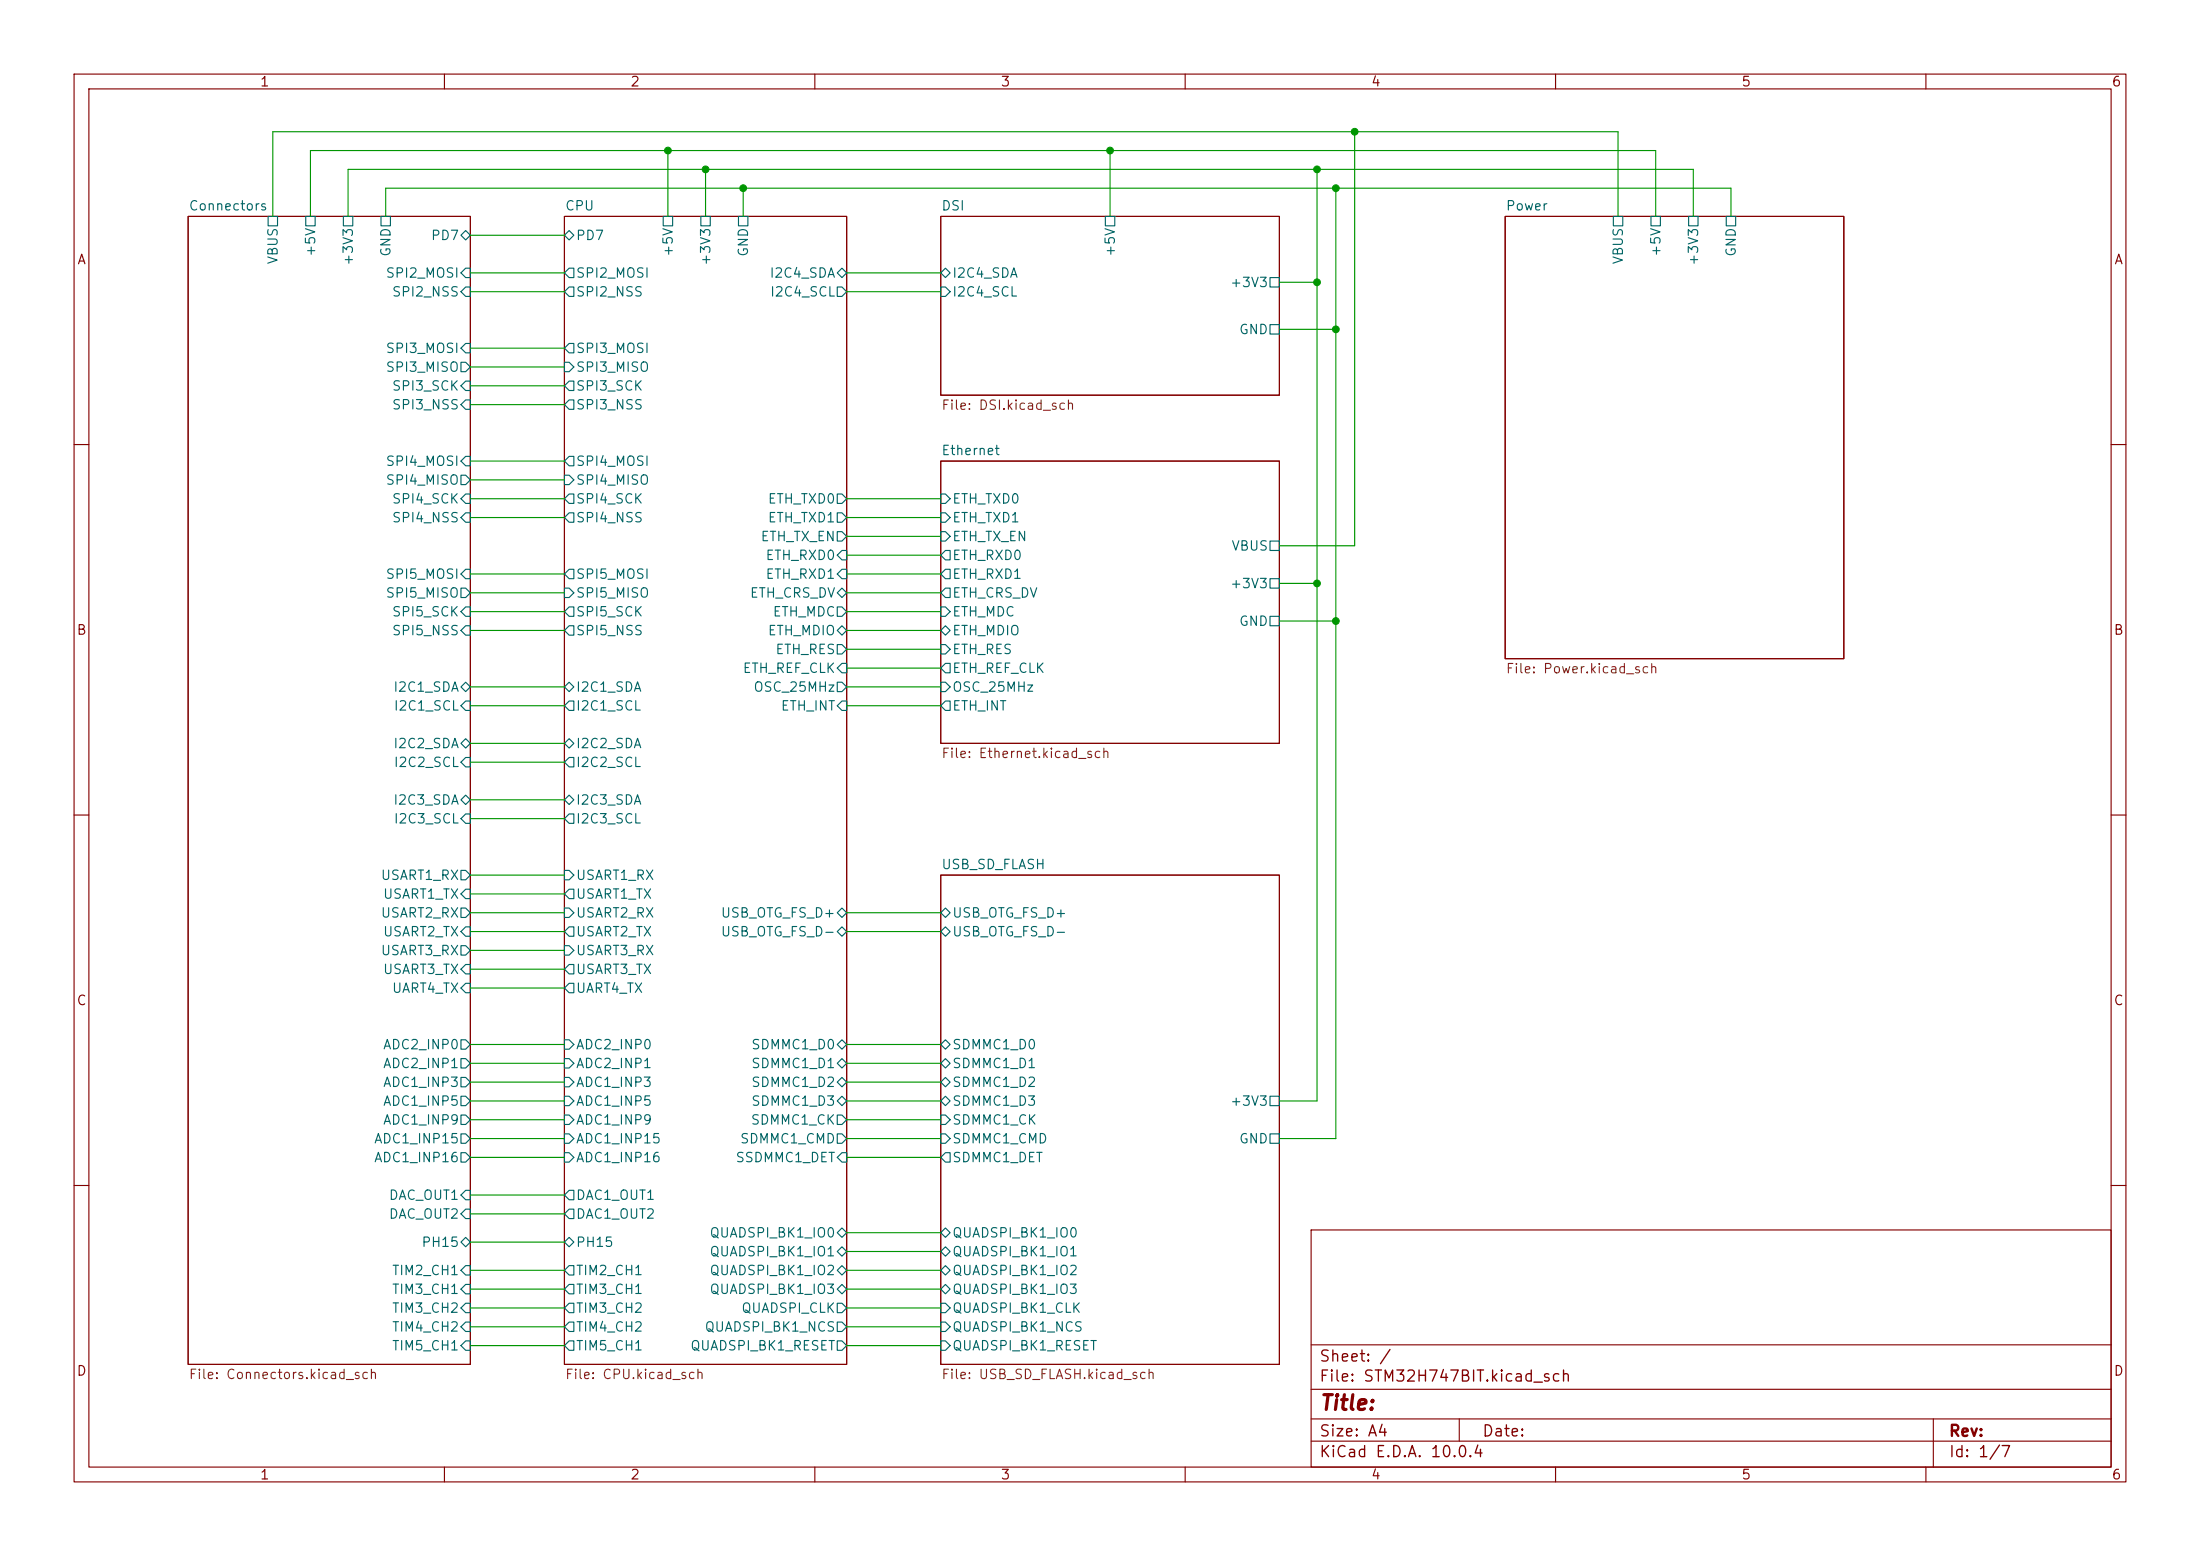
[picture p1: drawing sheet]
(kicad_sch
 (version 20260306)
 (generator "eeschema")
 (generator_version "10.0")
 (paper "A4")
 (lib_symbols)
 (junction
  (at 180.34 44.45)
  (diameter 0)
  (color 0 0 0 0))
 (junction
  (at 177.8 22.86)
  (diameter 0)
  (color 0 0 0 0))
 (junction
  (at 177.8 78.74)
  (diameter 0)
  (color 0 0 0 0))
 (junction
  (at 180.34 25.4)
  (diameter 0)
  (color 0 0 0 0))
 (junction
  (at 95.25 22.86)
  (diameter 0)
  (color 0 0 0 0))
 (junction
  (at 177.8 38.1)
  (diameter 0)
  (color 0 0 0 0))
 (junction
  (at 149.86 20.32)
  (diameter 0)
  (color 0 0 0 0))
 (junction
  (at 90.17 20.32)
  (diameter 0)
  (color 0 0 0 0))
 (junction
  (at 180.34 83.82)
  (diameter 0)
  (color 0 0 0 0))
 (junction
  (at 182.88 17.78)
  (diameter 0)
  (color 0 0 0 0))
 (junction
  (at 100.33 25.4)
  (diameter 0)
  (color 0 0 0 0))
 (wire
  (pts (xy 172.72 44.45) (xy 180.34 44.45))
  (stroke (width 0) (type default)))
 (wire
  (pts (xy 114.3 146.05) (xy 127 146.05))
  (stroke (width 0) (type default)))
 (wire
  (pts (xy 180.34 25.4) (xy 233.68 25.4))
  (stroke (width 0) (type default)))
 (wire
  (pts (xy 182.88 73.66) (xy 182.88 17.78))
  (stroke (width 0) (type default)))
 (wire
  (pts (xy 46.99 22.86) (xy 95.25 22.86))
  (stroke (width 0) (type default)))
 (wire
  (pts (xy 63.5 49.53) (xy 76.2 49.53))
  (stroke (width 0) (type default)))
 (wire
  (pts (xy 177.8 38.1) (xy 177.8 78.74))
  (stroke (width 0) (type default)))
 (wire
  (pts (xy 63.5 77.47) (xy 76.2 77.47))
  (stroke (width 0) (type default)))
 (wire
  (pts (xy 114.3 74.93) (xy 127 74.93))
  (stroke (width 0) (type default)))
 (wire
  (pts (xy 114.3 87.63) (xy 127 87.63))
  (stroke (width 0) (type default)))
 (wire
  (pts (xy 63.5 133.35) (xy 76.2 133.35))
  (stroke (width 0) (type default)))
 (wire
  (pts (xy 63.5 95.25) (xy 76.2 95.25))
  (stroke (width 0) (type default)))
 (wire
  (pts (xy 63.5 118.11) (xy 76.2 118.11))
  (stroke (width 0) (type default)))
 (wire
  (pts (xy 149.86 20.32) (xy 90.17 20.32))
  (stroke (width 0) (type default)))
 (wire
  (pts (xy 63.5 143.51) (xy 76.2 143.51))
  (stroke (width 0) (type default)))
 (wire
  (pts (xy 52.07 29.21) (xy 52.07 25.4))
  (stroke (width 0) (type default)))
 (wire
  (pts (xy 63.5 167.64) (xy 76.2 167.64))
  (stroke (width 0) (type default)))
 (wire
  (pts (xy 114.3 140.97) (xy 127 140.97))
  (stroke (width 0) (type default)))
 (wire
  (pts (xy 63.5 171.45) (xy 76.2 171.45))
  (stroke (width 0) (type default)))
 (wire
  (pts (xy 233.68 25.4) (xy 233.68 29.21))
  (stroke (width 0) (type default)))
 (wire
  (pts (xy 63.5 62.23) (xy 76.2 62.23))
  (stroke (width 0) (type default)))
 (wire
  (pts (xy 180.34 83.82) (xy 180.34 153.67))
  (stroke (width 0) (type default)))
 (wire
  (pts (xy 63.5 100.33) (xy 76.2 100.33))
  (stroke (width 0) (type default)))
 (wire
  (pts (xy 63.5 46.99) (xy 76.2 46.99))
  (stroke (width 0) (type default)))
 (wire
  (pts (xy 114.3 151.13) (xy 127 151.13))
  (stroke (width 0) (type default)))
 (wire
  (pts (xy 114.3 156.21) (xy 127 156.21))
  (stroke (width 0) (type default)))
 (wire
  (pts (xy 63.5 85.09) (xy 76.2 85.09))
  (stroke (width 0) (type default)))
 (wire
  (pts (xy 63.5 123.19) (xy 76.2 123.19))
  (stroke (width 0) (type default)))
 (wire
  (pts (xy 63.5 67.31) (xy 76.2 67.31))
  (stroke (width 0) (type default)))
 (wire
  (pts (xy 36.83 17.78) (xy 182.88 17.78))
  (stroke (width 0) (type default)))
 (wire
  (pts (xy 36.83 29.21) (xy 36.83 17.78))
  (stroke (width 0) (type default)))
 (wire
  (pts (xy 63.5 153.67) (xy 76.2 153.67))
  (stroke (width 0) (type default)))
 (wire
  (pts (xy 114.3 39.37) (xy 127 39.37))
  (stroke (width 0) (type default)))
 (wire
  (pts (xy 114.3 69.85) (xy 127 69.85))
  (stroke (width 0) (type default)))
 (wire
  (pts (xy 114.3 90.17) (xy 127 90.17))
  (stroke (width 0) (type default)))
 (wire
  (pts (xy 63.5 130.81) (xy 76.2 130.81))
  (stroke (width 0) (type default)))
 (wire
  (pts (xy 182.88 17.78) (xy 218.44 17.78))
  (stroke (width 0) (type default)))
 (wire
  (pts (xy 114.3 168.91) (xy 127 168.91))
  (stroke (width 0) (type default)))
 (wire
  (pts (xy 149.86 20.32) (xy 149.86 29.21))
  (stroke (width 0) (type default)))
 (wire
  (pts (xy 114.3 82.55) (xy 127 82.55))
  (stroke (width 0) (type default)))
 (wire
  (pts (xy 63.5 148.59) (xy 76.2 148.59))
  (stroke (width 0) (type default)))
 (wire
  (pts (xy 90.17 20.32) (xy 41.91 20.32))
  (stroke (width 0) (type default)))
 (wire
  (pts (xy 95.25 22.86) (xy 177.8 22.86))
  (stroke (width 0) (type default)))
 (wire
  (pts (xy 114.3 80.01) (xy 127 80.01))
  (stroke (width 0) (type default)))
 (wire
  (pts (xy 63.5 69.85) (xy 76.2 69.85))
  (stroke (width 0) (type default)))
 (wire
  (pts (xy 52.07 25.4) (xy 100.33 25.4))
  (stroke (width 0) (type default)))
 (wire
  (pts (xy 114.3 173.99) (xy 127 173.99))
  (stroke (width 0) (type default)))
 (wire
  (pts (xy 41.91 20.32) (xy 41.91 29.21))
  (stroke (width 0) (type default)))
 (wire
  (pts (xy 95.25 22.86) (xy 95.25 29.21))
  (stroke (width 0) (type default)))
 (wire
  (pts (xy 63.5 156.21) (xy 76.2 156.21))
  (stroke (width 0) (type default)))
 (wire
  (pts (xy 114.3 92.71) (xy 127 92.71))
  (stroke (width 0) (type default)))
 (wire
  (pts (xy 114.3 123.19) (xy 127 123.19))
  (stroke (width 0) (type default)))
 (wire
  (pts (xy 46.99 29.21) (xy 46.99 22.86))
  (stroke (width 0) (type default)))
 (wire
  (pts (xy 114.3 36.83) (xy 127 36.83))
  (stroke (width 0) (type default)))
 (wire
  (pts (xy 114.3 72.39) (xy 127 72.39))
  (stroke (width 0) (type default)))
 (wire
  (pts (xy 90.17 20.32) (xy 90.17 29.21))
  (stroke (width 0) (type default)))
 (wire
  (pts (xy 114.3 166.37) (xy 127 166.37))
  (stroke (width 0) (type default)))
 (wire
  (pts (xy 63.5 102.87) (xy 76.2 102.87))
  (stroke (width 0) (type default)))
 (wire
  (pts (xy 114.3 181.61) (xy 127 181.61))
  (stroke (width 0) (type default)))
 (wire
  (pts (xy 63.5 125.73) (xy 76.2 125.73))
  (stroke (width 0) (type default)))
 (wire
  (pts (xy 63.5 140.97) (xy 76.2 140.97))
  (stroke (width 0) (type default)))
 (wire
  (pts (xy 114.3 95.25) (xy 127 95.25))
  (stroke (width 0) (type default)))
 (wire
  (pts (xy 114.3 77.47) (xy 127 77.47))
  (stroke (width 0) (type default)))
 (wire
  (pts (xy 177.8 78.74) (xy 172.72 78.74))
  (stroke (width 0) (type default)))
 (wire
  (pts (xy 100.33 25.4) (xy 100.33 29.21))
  (stroke (width 0) (type default)))
 (wire
  (pts (xy 223.52 20.32) (xy 149.86 20.32))
  (stroke (width 0) (type default)))
 (wire
  (pts (xy 63.5 52.07) (xy 76.2 52.07))
  (stroke (width 0) (type default)))
 (wire
  (pts (xy 100.33 25.4) (xy 180.34 25.4))
  (stroke (width 0) (type default)))
 (wire
  (pts (xy 114.3 171.45) (xy 127 171.45))
  (stroke (width 0) (type default)))
 (wire
  (pts (xy 114.3 176.53) (xy 127 176.53))
  (stroke (width 0) (type default)))
 (wire
  (pts (xy 63.5 107.95) (xy 76.2 107.95))
  (stroke (width 0) (type default)))
 (wire
  (pts (xy 63.5 146.05) (xy 76.2 146.05))
  (stroke (width 0) (type default)))
 (wire
  (pts (xy 114.3 85.09) (xy 127 85.09))
  (stroke (width 0) (type default)))
 (wire
  (pts (xy 63.5 179.07) (xy 76.2 179.07))
  (stroke (width 0) (type default)))
 (wire
  (pts (xy 114.3 125.73) (xy 127 125.73))
  (stroke (width 0) (type default)))
 (wire
  (pts (xy 177.8 22.86) (xy 177.8 38.1))
  (stroke (width 0) (type default)))
 (wire
  (pts (xy 177.8 148.59) (xy 172.72 148.59))
  (stroke (width 0) (type default)))
 (wire
  (pts (xy 63.5 151.13) (xy 76.2 151.13))
  (stroke (width 0) (type default)))
 (wire
  (pts (xy 218.44 17.78) (xy 218.44 29.21))
  (stroke (width 0) (type default)))
 (wire
  (pts (xy 180.34 83.82) (xy 172.72 83.82))
  (stroke (width 0) (type default)))
 (wire
  (pts (xy 63.5 173.99) (xy 76.2 173.99))
  (stroke (width 0) (type default)))
 (wire
  (pts (xy 63.5 92.71) (xy 76.2 92.71))
  (stroke (width 0) (type default)))
 (wire
  (pts (xy 63.5 39.37) (xy 76.2 39.37))
  (stroke (width 0) (type default)))
 (wire
  (pts (xy 177.8 78.74) (xy 177.8 148.59))
  (stroke (width 0) (type default)))
 (wire
  (pts (xy 63.5 161.29) (xy 76.2 161.29))
  (stroke (width 0) (type default)))
 (wire
  (pts (xy 114.3 67.31) (xy 127 67.31))
  (stroke (width 0) (type default)))
 (wire
  (pts (xy 180.34 25.4) (xy 180.34 44.45))
  (stroke (width 0) (type default)))
 (wire
  (pts (xy 63.5 176.53) (xy 76.2 176.53))
  (stroke (width 0) (type default)))
 (wire
  (pts (xy 63.5 54.61) (xy 76.2 54.61))
  (stroke (width 0) (type default)))
 (wire
  (pts (xy 63.5 64.77) (xy 76.2 64.77))
  (stroke (width 0) (type default)))
 (wire
  (pts (xy 63.5 163.83) (xy 76.2 163.83))
  (stroke (width 0) (type default)))
 (wire
  (pts (xy 63.5 36.83) (xy 76.2 36.83))
  (stroke (width 0) (type default)))
 (wire
  (pts (xy 114.3 148.59) (xy 127 148.59))
  (stroke (width 0) (type default)))
 (wire
  (pts (xy 180.34 153.67) (xy 172.72 153.67))
  (stroke (width 0) (type default)))
 (wire
  (pts (xy 114.3 179.07) (xy 127 179.07))
  (stroke (width 0) (type default)))
 (wire
  (pts (xy 177.8 22.86) (xy 228.6 22.86))
  (stroke (width 0) (type default)))
 (wire
  (pts (xy 63.5 110.49) (xy 76.2 110.49))
  (stroke (width 0) (type default)))
 (wire
  (pts (xy 228.6 22.86) (xy 228.6 29.21))
  (stroke (width 0) (type default)))
 (wire
  (pts (xy 63.5 82.55) (xy 76.2 82.55))
  (stroke (width 0) (type default)))
 (wire
  (pts (xy 63.5 120.65) (xy 76.2 120.65))
  (stroke (width 0) (type default)))
 (wire
  (pts (xy 177.8 38.1) (xy 172.72 38.1))
  (stroke (width 0) (type default)))
 (wire
  (pts (xy 63.5 80.01) (xy 76.2 80.01))
  (stroke (width 0) (type default)))
 (wire
  (pts (xy 114.3 143.51) (xy 127 143.51))
  (stroke (width 0) (type default)))
 (wire
  (pts (xy 172.72 73.66) (xy 182.88 73.66))
  (stroke (width 0) (type default)))
 (wire
  (pts (xy 63.5 181.61) (xy 76.2 181.61))
  (stroke (width 0) (type default)))
 (wire
  (pts (xy 114.3 153.67) (xy 127 153.67))
  (stroke (width 0) (type default)))
 (wire
  (pts (xy 63.5 128.27) (xy 76.2 128.27))
  (stroke (width 0) (type default)))
 (wire
  (pts (xy 63.5 31.75) (xy 76.2 31.75))
  (stroke (width 0) (type default)))
 (wire
  (pts (xy 180.34 44.45) (xy 180.34 83.82))
  (stroke (width 0) (type default)))
 (wire
  (pts (xy 223.52 29.21) (xy 223.52 20.32))
  (stroke (width 0) (type default)))
 (sheet
  (at 127 62.23)
  (size 45.72 38.1)
  (exclude_from_sim no)
  (in_bom yes)
  (on_board yes)
  (dnp no)
  (fields_autoplaced yes)
  (stroke (width 0.1524) (type solid))
  (fill (color 0 0 0 0))
  (property "Sheetname" "Ethernet" (at 127 61.5184 0) (show_name no) (do_not_autoplace no) (effects (font (size 1.27 1.27)) (justify left bottom)))
  (property "Sheetfile" "Ethernet.kicad_sch" (at 127 100.9146 0) (show_name no) (do_not_autoplace no) (effects (font (size 1.27 1.27)) (justify left top)))
  (pin "ETH_TXD1" input (at 127 69.85 180) (effects (font (size 1.27 1.27)) (justify left)))
  (pin "ETH_RXD0" output (at 127 74.93 180) (effects (font (size 1.27 1.27)) (justify left)))
  (pin "ETH_TXD0" input (at 127 67.31 180) (effects (font (size 1.27 1.27)) (justify left)))
  (pin "ETH_TX_EN" input (at 127 72.39 180) (effects (font (size 1.27 1.27)) (justify left)))
  (pin "ETH_RXD1" output (at 127 77.47 180) (effects (font (size 1.27 1.27)) (justify left)))
  (pin "ETH_RES" input (at 127 87.63 180) (effects (font (size 1.27 1.27)) (justify left)))
  (pin "ETH_REF_CLK" output (at 127 90.17 180) (effects (font (size 1.27 1.27)) (justify left)))
  (pin "ETH_CRS_DV" output (at 127 80.01 180) (effects (font (size 1.27 1.27)) (justify left)))
  (pin "ETH_MDC" input (at 127 82.55 180) (effects (font (size 1.27 1.27)) (justify left)))
  (pin "ETH_MDIO" bidirectional (at 127 85.09 180) (effects (font (size 1.27 1.27)) (justify left)))
  (pin "ETH_INT" output (at 127 95.25 180) (effects (font (size 1.27 1.27)) (justify left)))
  (pin "OSC_25MHz" input (at 127 92.71 180) (effects (font (size 1.27 1.27)) (justify left)))
  (pin "GND" passive (at 172.72 83.82 0) (effects (font (size 1.27 1.27)) (justify right)))
  (pin "+3V3" passive (at 172.72 78.74 0) (effects (font (size 1.27 1.27)) (justify right)))
  (pin "VBUS" passive (at 172.72 73.66 0) (effects (font (size 1.27 1.27)) (justify right))))
 (sheet
  (at 127 118.11)
  (size 45.72 66.04)
  (exclude_from_sim no)
  (in_bom yes)
  (on_board yes)
  (dnp no)
  (fields_autoplaced yes)
  (stroke (width 0.1524) (type solid))
  (fill (color 0 0 0 0))
  (property "Sheetname" "USB_SD_FLASH" (at 127 117.3984 0) (show_name no) (do_not_autoplace no) (effects (font (size 1.27 1.27)) (justify left bottom)))
  (property "Sheetfile" "USB_SD_FLASH.kicad_sch" (at 127 184.7346 0) (show_name no) (do_not_autoplace no) (effects (font (size 1.27 1.27)) (justify left top)))
  (pin "QUADSPI_BK1_IO0" bidirectional (at 127 166.37 180) (effects (font (size 1.27 1.27)) (justify left)))
  (pin "SDMMC1_CMD" input (at 127 153.67 180) (effects (font (size 1.27 1.27)) (justify left)))
  (pin "SDMMC1_D1" bidirectional (at 127 143.51 180) (effects (font (size 1.27 1.27)) (justify left)))
  (pin "SDMMC1_DET" output (at 127 156.21 180) (effects (font (size 1.27 1.27)) (justify left)))
  (pin "SDMMC1_D0" bidirectional (at 127 140.97 180) (effects (font (size 1.27 1.27)) (justify left)))
  (pin "SDMMC1_CK" input (at 127 151.13 180) (effects (font (size 1.27 1.27)) (justify left)))
  (pin "SDMMC1_D2" bidirectional (at 127 146.05 180) (effects (font (size 1.27 1.27)) (justify left)))
  (pin "SDMMC1_D3" bidirectional (at 127 148.59 180) (effects (font (size 1.27 1.27)) (justify left)))
  (pin "QUADSPI_BK1_IO1" bidirectional (at 127 168.91 180) (effects (font (size 1.27 1.27)) (justify left)))
  (pin "QUADSPI_BK1_CLK" input (at 127 176.53 180) (effects (font (size 1.27 1.27)) (justify left)))
  (pin "QUADSPI_BK1_NCS" input (at 127 179.07 180) (effects (font (size 1.27 1.27)) (justify left)))
  (pin "QUADSPI_BK1_IO2" bidirectional (at 127 171.45 180) (effects (font (size 1.27 1.27)) (justify left)))
  (pin "QUADSPI_BK1_IO3" bidirectional (at 127 173.99 180) (effects (font (size 1.27 1.27)) (justify left)))
  (pin "QUADSPI_BK1_RESET" input (at 127 181.61 180) (effects (font (size 1.27 1.27)) (justify left)))
  (pin "USB_OTG_FS_D-" bidirectional (at 127 125.73 180) (effects (font (size 1.27 1.27)) (justify left)))
  (pin "USB_OTG_FS_D+" bidirectional (at 127 123.19 180) (effects (font (size 1.27 1.27)) (justify left)))
  (pin "GND" passive (at 172.72 153.67 0) (effects (font (size 1.27 1.27)) (justify right)))
  (pin "+3V3" passive (at 172.72 148.59 0) (effects (font (size 1.27 1.27)) (justify right))))
 (sheet
  (at 127 29.21)
  (size 45.72 24.13)
  (exclude_from_sim no)
  (in_bom yes)
  (on_board yes)
  (dnp no)
  (fields_autoplaced yes)
  (stroke (width 0.1524) (type solid))
  (fill (color 0 0 0 0))
  (property "Sheetname" "DSI" (at 127 28.4984 0) (show_name no) (do_not_autoplace no) (effects (font (size 1.27 1.27)) (justify left bottom)))
  (property "Sheetfile" "DSI.kicad_sch" (at 127 53.9246 0) (show_name no) (do_not_autoplace no) (effects (font (size 1.27 1.27)) (justify left top)))
  (pin "I2C4_SDA" bidirectional (at 127 36.83 180) (effects (font (size 1.27 1.27)) (justify left)))
  (pin "I2C4_SCL" input (at 127 39.37 180) (effects (font (size 1.27 1.27)) (justify left)))
  (pin "+5V" passive (at 149.86 29.21 90) (effects (font (size 1.27 1.27)) (justify right)))
  (pin "+3V3" passive (at 172.72 38.1 0) (effects (font (size 1.27 1.27)) (justify right)))
  (pin "GND" passive (at 172.72 44.45 0) (effects (font (size 1.27 1.27)) (justify right))))
 (sheet
  (at 25.4 29.21)
  (size 38.1 154.94)
  (exclude_from_sim no)
  (in_bom yes)
  (on_board yes)
  (dnp no)
  (fields_autoplaced yes)
  (stroke (width 0.1524) (type solid))
  (fill (color 0 0 0 0))
  (property "Sheetname" "Connectors" (at 25.4 28.4984 0) (show_name no) (do_not_autoplace no) (effects (font (size 1.27 1.27)) (justify left bottom)))
  (property "Sheetfile" "Connectors.kicad_sch" (at 25.4 184.7346 0) (show_name no) (do_not_autoplace no) (effects (font (size 1.27 1.27)) (justify left top)))
  (pin "GND" passive (at 52.07 29.21 90) (effects (font (size 1.27 1.27)) (justify right)))
  (pin "TIM4_CH2" input (at 63.5 179.07 0) (effects (font (size 1.27 1.27)) (justify right)))
  (pin "TIM2_CH1" input (at 63.5 171.45 0) (effects (font (size 1.27 1.27)) (justify right)))
  (pin "SPI2_NSS" input (at 63.5 39.37 0) (effects (font (size 1.27 1.27)) (justify right)))
  (pin "SPI2_MOSI" input (at 63.5 36.83 0) (effects (font (size 1.27 1.27)) (justify right)))
  (pin "I2C1_SCL" input (at 63.5 95.25 0) (effects (font (size 1.27 1.27)) (justify right)))
  (pin "ADC2_INP1" output (at 63.5 143.51 0) (effects (font (size 1.27 1.27)) (justify right)))
  (pin "ADC2_INP0" output (at 63.5 140.97 0) (effects (font (size 1.27 1.27)) (justify right)))
  (pin "I2C1_SDA" bidirectional (at 63.5 92.71 0) (effects (font (size 1.27 1.27)) (justify right)))
  (pin "SPI4_SCK" input (at 63.5 67.31 0) (effects (font (size 1.27 1.27)) (justify right)))
  (pin "SPI4_MOSI" input (at 63.5 62.23 0) (effects (font (size 1.27 1.27)) (justify right)))
  (pin "SPI4_MISO" output (at 63.5 64.77 0) (effects (font (size 1.27 1.27)) (justify right)))
  (pin "I2C3_SCL" input (at 63.5 110.49 0) (effects (font (size 1.27 1.27)) (justify right)))
  (pin "DAC_OUT2" input (at 63.5 163.83 0) (effects (font (size 1.27 1.27)) (justify right)))
  (pin "I2C3_SDA" bidirectional (at 63.5 107.95 0) (effects (font (size 1.27 1.27)) (justify right)))
  (pin "TIM5_CH1" input (at 63.5 181.61 0) (effects (font (size 1.27 1.27)) (justify right)))
  (pin "SPI4_NSS" input (at 63.5 69.85 0) (effects (font (size 1.27 1.27)) (justify right)))
  (pin "UART4_TX" input (at 63.5 133.35 0) (effects (font (size 1.27 1.27)) (justify right)))
  (pin "SPI5_NSS" input (at 63.5 85.09 0) (effects (font (size 1.27 1.27)) (justify right)))
  (pin "SPI5_SCK" input (at 63.5 82.55 0) (effects (font (size 1.27 1.27)) (justify right)))
  (pin "SPI5_MISO" output (at 63.5 80.01 0) (effects (font (size 1.27 1.27)) (justify right)))
  (pin "SPI5_MOSI" input (at 63.5 77.47 0) (effects (font (size 1.27 1.27)) (justify right)))
  (pin "I2C2_SCL" input (at 63.5 102.87 0) (effects (font (size 1.27 1.27)) (justify right)))
  (pin "SPI3_MOSI" input (at 63.5 46.99 0) (effects (font (size 1.27 1.27)) (justify right)))
  (pin "TIM3_CH2" input (at 63.5 176.53 0) (effects (font (size 1.27 1.27)) (justify right)))
  (pin "TIM3_CH1" input (at 63.5 173.99 0) (effects (font (size 1.27 1.27)) (justify right)))
  (pin "SPI3_MISO" output (at 63.5 49.53 0) (effects (font (size 1.27 1.27)) (justify right)))
  (pin "SPI3_NSS" input (at 63.5 54.61 0) (effects (font (size 1.27 1.27)) (justify right)))
  (pin "SPI3_SCK" input (at 63.5 52.07 0) (effects (font (size 1.27 1.27)) (justify right)))
  (pin "ADC1_INP3" output (at 63.5 146.05 0) (effects (font (size 1.27 1.27)) (justify right)))
  (pin "DAC_OUT1" input (at 63.5 161.29 0) (effects (font (size 1.27 1.27)) (justify right)))
  (pin "ADC1_INP5" output (at 63.5 148.59 0) (effects (font (size 1.27 1.27)) (justify right)))
  (pin "I2C2_SDA" bidirectional (at 63.5 100.33 0) (effects (font (size 1.27 1.27)) (justify right)))
  (pin "ADC1_INP15" output (at 63.5 153.67 0) (effects (font (size 1.27 1.27)) (justify right)))
  (pin "ADC1_INP9" output (at 63.5 151.13 0) (effects (font (size 1.27 1.27)) (justify right)))
  (pin "ADC1_INP16" output (at 63.5 156.21 0) (effects (font (size 1.27 1.27)) (justify right)))
  (pin "USART1_TX" input (at 63.5 120.65 0) (effects (font (size 1.27 1.27)) (justify right)))
  (pin "USART1_RX" output (at 63.5 118.11 0) (effects (font (size 1.27 1.27)) (justify right)))
  (pin "USART3_TX" input (at 63.5 130.81 0) (effects (font (size 1.27 1.27)) (justify right)))
  (pin "USART3_RX" output (at 63.5 128.27 0) (effects (font (size 1.27 1.27)) (justify right)))
  (pin "USART2_TX" input (at 63.5 125.73 0) (effects (font (size 1.27 1.27)) (justify right)))
  (pin "USART2_RX" output (at 63.5 123.19 0) (effects (font (size 1.27 1.27)) (justify right)))
  (pin "PD7" bidirectional (at 63.5 31.75 0) (effects (font (size 1.27 1.27)) (justify right)))
  (pin "PH15" bidirectional (at 63.5 167.64 0) (effects (font (size 1.27 1.27)) (justify right)))
  (pin "VBUS" passive (at 36.83 29.21 90) (effects (font (size 1.27 1.27)) (justify right)))
  (pin "+5V" passive (at 41.91 29.21 90) (effects (font (size 1.27 1.27)) (justify right)))
  (pin "+3V3" passive (at 46.99 29.21 90) (effects (font (size 1.27 1.27)) (justify right))))
 (sheet
  (at 203.2 29.21)
  (size 45.72 59.69)
  (exclude_from_sim no)
  (in_bom yes)
  (on_board yes)
  (dnp no)
  (fields_autoplaced yes)
  (stroke (width 0.1524) (type solid))
  (fill (color 0 0 0 0))
  (property "Sheetname" "Power" (at 203.2 28.4984 0) (show_name no) (do_not_autoplace no) (effects (font (size 1.27 1.27)) (justify left bottom)))
  (property "Sheetfile" "Power.kicad_sch" (at 203.2 89.4846 0) (show_name no) (do_not_autoplace no) (effects (font (size 1.27 1.27)) (justify left top)))
  (pin "GND" passive (at 233.68 29.21 90) (effects (font (size 1.27 1.27)) (justify right)))
  (pin "+5V" passive (at 223.52 29.21 90) (effects (font (size 1.27 1.27)) (justify right)))
  (pin "VBUS" passive (at 218.44 29.21 90) (effects (font (size 1.27 1.27)) (justify right)))
  (pin "+3V3" passive (at 228.6 29.21 90) (effects (font (size 1.27 1.27)) (justify right))))
 (sheet
  (at 76.2 29.21)
  (size 38.1 154.94)
  (exclude_from_sim no)
  (in_bom yes)
  (on_board yes)
  (dnp no)
  (fields_autoplaced yes)
  (stroke (width 0.1524) (type solid))
  (fill (color 0 0 0 0))
  (property "Sheetname" "CPU" (at 76.2 28.4984 0) (show_name no) (do_not_autoplace no) (effects (font (size 1.27 1.27)) (justify left bottom)))
  (property "Sheetfile" "CPU.kicad_sch" (at 76.2 184.7346 0) (show_name no) (do_not_autoplace no) (effects (font (size 1.27 1.27)) (justify left top)))
  (pin "GND" passive (at 100.33 29.21 90) (effects (font (size 1.27 1.27)) (justify right)))
  (pin "QUADSPI_BK1_IO3" bidirectional (at 114.3 173.99 0) (effects (font (size 1.27 1.27)) (justify right)))
  (pin "ADC1_INP5" input (at 76.2 148.59 180) (effects (font (size 1.27 1.27)) (justify left)))
  (pin "SPI3_MOSI" output (at 76.2 46.99 180) (effects (font (size 1.27 1.27)) (justify left)))
  (pin "SPI3_SCK" output (at 76.2 52.07 180) (effects (font (size 1.27 1.27)) (justify left)))
  (pin "ADC1_INP9" input (at 76.2 151.13 180) (effects (font (size 1.27 1.27)) (justify left)))
  (pin "SPI3_MISO" input (at 76.2 49.53 180) (effects (font (size 1.27 1.27)) (justify left)))
  (pin "TIM4_CH2" output (at 76.2 179.07 180) (effects (font (size 1.27 1.27)) (justify left)))
  (pin "I2C1_SCL" output (at 76.2 95.25 180) (effects (font (size 1.27 1.27)) (justify left)))
  (pin "ETH_TXD1" output (at 114.3 69.85 0) (effects (font (size 1.27 1.27)) (justify right)))
  (pin "I2C1_SDA" bidirectional (at 76.2 92.71 180) (effects (font (size 1.27 1.27)) (justify left)))
  (pin "USART3_TX" output (at 76.2 130.81 180) (effects (font (size 1.27 1.27)) (justify left)))
  (pin "USART3_RX" input (at 76.2 128.27 180) (effects (font (size 1.27 1.27)) (justify left)))
  (pin "SPI2_NSS" output (at 76.2 39.37 180) (effects (font (size 1.27 1.27)) (justify left)))
  (pin "QUADSPI_BK1_IO0" bidirectional (at 114.3 166.37 0) (effects (font (size 1.27 1.27)) (justify right)))
  (pin "QUADSPI_BK1_IO1" bidirectional (at 114.3 168.91 0) (effects (font (size 1.27 1.27)) (justify right)))
  (pin "QUADSPI_BK1_IO2" bidirectional (at 114.3 171.45 0) (effects (font (size 1.27 1.27)) (justify right)))
  (pin "SPI5_NSS" output (at 76.2 85.09 180) (effects (font (size 1.27 1.27)) (justify left)))
  (pin "SPI5_MOSI" output (at 76.2 77.47 180) (effects (font (size 1.27 1.27)) (justify left)))
  (pin "SPI5_MISO" input (at 76.2 80.01 180) (effects (font (size 1.27 1.27)) (justify left)))
  (pin "QUADSPI_CLK" output (at 114.3 176.53 0) (effects (font (size 1.27 1.27)) (justify right)))
  (pin "PD7" bidirectional (at 76.2 31.75 180) (effects (font (size 1.27 1.27)) (justify left)))
  (pin "USART2_RX" input (at 76.2 123.19 180) (effects (font (size 1.27 1.27)) (justify left)))
  (pin "USART2_TX" output (at 76.2 125.73 180) (effects (font (size 1.27 1.27)) (justify left)))
  (pin "SDMMC1_CMD" output (at 114.3 153.67 0) (effects (font (size 1.27 1.27)) (justify right)))
  (pin "SDMMC1_D3" bidirectional (at 114.3 148.59 0) (effects (font (size 1.27 1.27)) (justify right)))
  (pin "SDMMC1_CK" output (at 114.3 151.13 0) (effects (font (size 1.27 1.27)) (justify right)))
  (pin "SDMMC1_D2" bidirectional (at 114.3 146.05 0) (effects (font (size 1.27 1.27)) (justify right)))
  (pin "SDMMC1_D0" bidirectional (at 114.3 140.97 0) (effects (font (size 1.27 1.27)) (justify right)))
  (pin "SDMMC1_D1" bidirectional (at 114.3 143.51 0) (effects (font (size 1.27 1.27)) (justify right)))
  (pin "TIM3_CH2" output (at 76.2 176.53 180) (effects (font (size 1.27 1.27)) (justify left)))
  (pin "ETH_RXD1" input (at 114.3 77.47 0) (effects (font (size 1.27 1.27)) (justify right)))
  (pin "TIM3_CH1" output (at 76.2 173.99 180) (effects (font (size 1.27 1.27)) (justify left)))
  (pin "ETH_RXD0" input (at 114.3 74.93 0) (effects (font (size 1.27 1.27)) (justify right)))
  (pin "ADC2_INP1" input (at 76.2 143.51 180) (effects (font (size 1.27 1.27)) (justify left)))
  (pin "ETH_MDC" output (at 114.3 82.55 0) (effects (font (size 1.27 1.27)) (justify right)))
  (pin "ADC2_INP0" input (at 76.2 140.97 180) (effects (font (size 1.27 1.27)) (justify left)))
  (pin "SPI2_MOSI" output (at 76.2 36.83 180) (effects (font (size 1.27 1.27)) (justify left)))
  (pin "USART1_TX" output (at 76.2 120.65 180) (effects (font (size 1.27 1.27)) (justify left)))
  (pin "USART1_RX" input (at 76.2 118.11 180) (effects (font (size 1.27 1.27)) (justify left)))
  (pin "ETH_CRS_DV" bidirectional (at 114.3 80.01 0) (effects (font (size 1.27 1.27)) (justify right)))
  (pin "ADC1_INP3" input (at 76.2 146.05 180) (effects (font (size 1.27 1.27)) (justify left)))
  (pin "TIM2_CH1" output (at 76.2 171.45 180) (effects (font (size 1.27 1.27)) (justify left)))
  (pin "ETH_MDIO" bidirectional (at 114.3 85.09 0) (effects (font (size 1.27 1.27)) (justify right)))
  (pin "ETH_REF_CLK" input (at 114.3 90.17 0) (effects (font (size 1.27 1.27)) (justify right)))
  (pin "ADC1_INP16" input (at 76.2 156.21 180) (effects (font (size 1.27 1.27)) (justify left)))
  (pin "DAC1_OUT1" output (at 76.2 161.29 180) (effects (font (size 1.27 1.27)) (justify left)))
  (pin "DAC1_OUT2" output (at 76.2 163.83 180) (effects (font (size 1.27 1.27)) (justify left)))
  (pin "ADC1_INP15" input (at 76.2 153.67 180) (effects (font (size 1.27 1.27)) (justify left)))
  (pin "SPI4_SCK" output (at 76.2 67.31 180) (effects (font (size 1.27 1.27)) (justify left)))
  (pin "SPI4_NSS" output (at 76.2 69.85 180) (effects (font (size 1.27 1.27)) (justify left)))
  (pin "SSDMMC1_DET" input (at 114.3 156.21 0) (effects (font (size 1.27 1.27)) (justify right)))
  (pin "SPI4_MISO" input (at 76.2 64.77 180) (effects (font (size 1.27 1.27)) (justify left)))
  (pin "SPI4_MOSI" output (at 76.2 62.23 180) (effects (font (size 1.27 1.27)) (justify left)))
  (pin "OSC_25MHz" output (at 114.3 92.71 0) (effects (font (size 1.27 1.27)) (justify right)))
  (pin "ETH_INT" input (at 114.3 95.25 0) (effects (font (size 1.27 1.27)) (justify right)))
  (pin "ETH_TXD0" output (at 114.3 67.31 0) (effects (font (size 1.27 1.27)) (justify right)))
  (pin "ETH_RES" output (at 114.3 87.63 0) (effects (font (size 1.27 1.27)) (justify right)))
  (pin "ETH_TX_EN" output (at 114.3 72.39 0) (effects (font (size 1.27 1.27)) (justify right)))
  (pin "UART4_TX" output (at 76.2 133.35 180) (effects (font (size 1.27 1.27)) (justify left)))
  (pin "TIM5_CH1" output (at 76.2 181.61 180) (effects (font (size 1.27 1.27)) (justify left)))
  (pin "I2C2_SCL" output (at 76.2 102.87 180) (effects (font (size 1.27 1.27)) (justify left)))
  (pin "QUADSPI_BK1_RESET" output (at 114.3 181.61 0) (effects (font (size 1.27 1.27)) (justify right)))
  (pin "I2C3_SDA" bidirectional (at 76.2 107.95 180) (effects (font (size 1.27 1.27)) (justify left)))
  (pin "SPI5_SCK" output (at 76.2 82.55 180) (effects (font (size 1.27 1.27)) (justify left)))
  (pin "I2C2_SDA" bidirectional (at 76.2 100.33 180) (effects (font (size 1.27 1.27)) (justify left)))
  (pin "I2C3_SCL" output (at 76.2 110.49 180) (effects (font (size 1.27 1.27)) (justify left)))
  (pin "I2C4_SDA" bidirectional (at 114.3 36.83 0) (effects (font (size 1.27 1.27)) (justify right)))
  (pin "I2C4_SCL" output (at 114.3 39.37 0) (effects (font (size 1.27 1.27)) (justify right)))
  (pin "QUADSPI_BK1_NCS" output (at 114.3 179.07 0) (effects (font (size 1.27 1.27)) (justify right)))
  (pin "USB_OTG_FS_D-" bidirectional (at 114.3 125.73 0) (effects (font (size 1.27 1.27)) (justify right)))
  (pin "USB_OTG_FS_D+" bidirectional (at 114.3 123.19 0) (effects (font (size 1.27 1.27)) (justify right)))
  (pin "SPI3_NSS" output (at 76.2 54.61 180) (effects (font (size 1.27 1.27)) (justify left)))
  (pin "PH15" bidirectional (at 76.2 167.64 180) (effects (font (size 1.27 1.27)) (justify left)))
  (pin "+3V3" passive (at 95.25 29.21 90) (effects (font (size 1.27 1.27)) (justify right)))
  (pin "+5V" passive (at 90.17 29.21 90) (effects (font (size 1.27 1.27)) (justify right))))
 (sheet_instances
  (path ""
   (page "1")))
 (embedded_fonts no))
